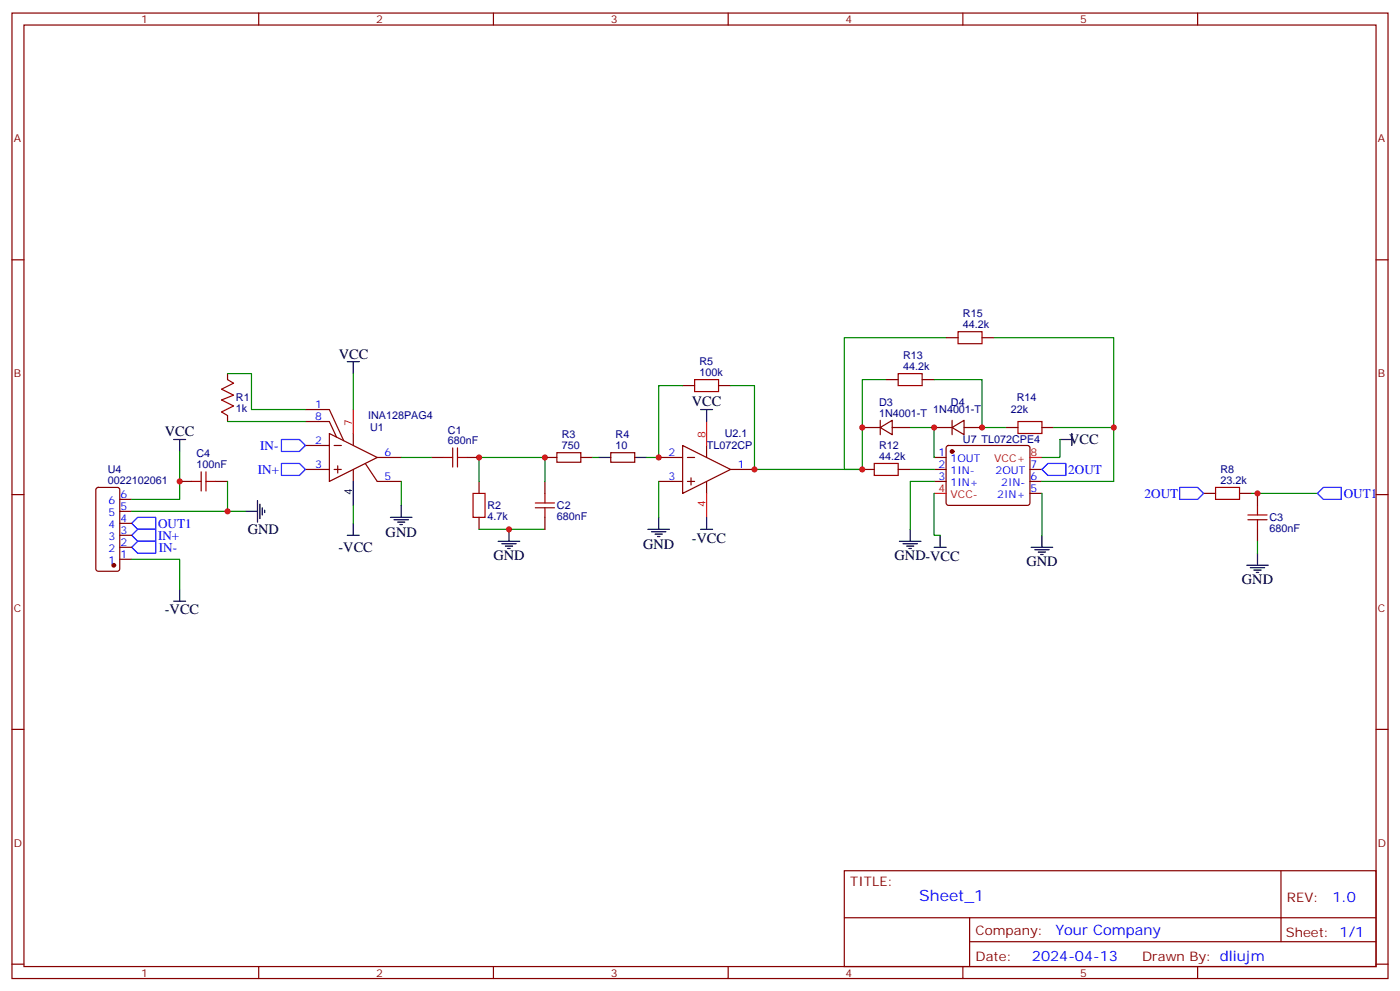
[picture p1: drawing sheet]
<svg xmlns="http://www.w3.org/2000/svg" width="412mm" height="292mm" viewBox="0 0 412 292" stroke-linecap="round" stroke-linejoin="round" font-family="sans-serif">
<g fill="none" stroke="#870000" stroke-width=".35">
<path d="M3.5 3.8h405.4v284.4h-405.4zM7.1 7.4h398.2v277.3h-398.2zM76.2 3.8v3.6M145.3 3.8v3.6M214.5 3.8v3.6M283.6 3.8v3.6M352.8 3.8v3.6M3.5 76.5h3.6M405.3 76.5h3.6M278.7 99.4h3.5M289.3 99.4h3.5M67 110v1.8"/>
<path d="M201.1 113.6h3.5M211.7 113.6h3.5M261.1 111.8h3.5M271.6 111.8h3.6M67 122.4v1.7M90 131.2h7M90 138.3h7M90 124.1h7l2.1 4.6M90 120.6h7l4.2 9.2M97 127.7l14.1 7-14.1 7.1zM98.4 131.2h2.1M98.4 138.3h2.1"/>
<path d="M99.5 137.2v2.1M104.1 127.7v3.5M104.1 138.3v3.5M107.6 136.5l3.5 5.3h7.1M111.1 134.7h7.1M127 134.7h3.5M137.6 134.7h3.5M160.5 134.7h3.5M171.1 134.7h3.5M179.9 133.3h7.1v2.8h-7.1zM194 134.7h7.1M201.1 131.2l14.1 7.1-14.1 7z"/>
<path d="M202.5 134.7h2.1M208.1 131.2v3.5M215.2 138.3h7M254 138.3h3.5M254 125.9h5.3M259.3 125.9l3.5-2.1v4.2zM259.3 123.8v4.2M262.8 125.9h5.3M264.6 138.3h3.5M275.2 138.3h3.5M275.2 134.7h3.5M275.2 125.9h5.3"/>
<path d="M278.9 131.4l.5-.2h23.3l.5 .2 .2 .5-.1 16.5-.6 .4h-23.6l-.4-.7v-16.2zM280.5 125.9l3.5-2.1v4.2zM280.5 123.8v4.2M284 125.9h5.3M296.3 125.9h3.6M303.4 138.3h3.5M306.9 125.9h3.5M3.5 145.7h3.6M28.5 143.8l.4-.3h5.7l.6 .5 .1 23.5-.5 .7h-5.9l-.6-.4-.1-23.5zM35.3 157.7h3.5M35.3 154.1h3.5M35.3 150.6h3.5"/>
<path d="M35.3 147.1h3.5M52.9 141.8h3.5M63.5 141.8h3.5M141.1 141.8v3.5M141.1 152.4v3.5M160.5 141.8v3.5M160.5 152.4v3.5M194 141.8h7.1M202.5 141.8h2.1M203.6 140.7v2.1M208.1 141.8v3.5M275.2 141.8h3.5"/>
<path d="M303.4 141.8h3.5M303.4 145.3h3.5M354.5 145.3h3.6M365.1 145.3h3.6M370.4 145.3v3.5M370.4 155.9v3.5M405.3 145.7h3.6M35.3 164.7h3.5M35.3 161.2h3.5M3.5 214.8h3.6M405.3 214.8h3.6M248.7 256.4h156.6v28.3h-156.6z"/>
<path d="M377.3 256.5v20.8M248.7 270.3h156.5M285.6 277.3h119.6M285.6 270.3v14.1M3.5 284h3.6M76.2 284.7v3.5M145.3 284.7v3.5M214.5 284.7v3.5M283.6 284.7v3.5M352.8 284.7v3.5M405.3 284h3.6"/>
</g>
<g fill="none" stroke="#000" stroke-width=".35">
<path d="M102.3 106.5h3.5M104.1 106.5v3.5M51.2 129.4h3.5M52.9 129.4v3.6M176.4 134.7h3.5M187 134.7h3.5M206.4 120.6h3.5M208.1 120.6v3.5M312.2 129.4h3.5M315.7 127.7v3.5M72.3 150.6h3.5M75.8 147.4v6.4"/>
<path d="M76.6 148.5v4.2M77.3 149.5v2.2M78 150.2v.8M102.3 157.7h3.5M104.1 141.8v7M104.1 154.1v3.6M115 152.4h6.4M116.1 153.1h4.2M117.1 153.8h2.1M117.8 154.5h.7M118.2 148.8v3.6M146.8 159.4h6.3"/>
<path d="M149.9 155.9v3.5M190.9 155.9h6.3M191.9 156.6h4.2M193 157.3h2.1M193.7 158h.7M194 152.4v3.5M206.4 155.9h3.5M208.1 152.4v3.5M264.9 159.4h6.4M268.1 155.9v3.5M276.9 157.7v3.5M306.9 157.7v3.5"/>
<path d="M51.2 177.1h3.5M52.9 173.5v3.6M147.8 160.1h4.2M148.9 160.8h2.1M149.6 161.5h.7M266 160.1h4.2M267.1 160.8h2.1M267.8 161.5h.7M275.2 161.2h3.5M303.7 161.2h6.4M304.8 161.9h4.2M305.9 162.6h2.1"/>
<path d="M306.6 163.3h.7M367.2 166.5h6.4M368.3 167.2h4.2M369.4 167.9h2.1M370.1 168.6h.7M370.4 162.9v3.6"/>
</g>
<path d="M104.1 120.6v7.1M208.1 124.1v7.1M303.4 134.7h3.5M208.1 145.3v7.1M275.2 145.3h3.5" fill="none" stroke="#f00" stroke-width=".35"/>
<g fill="none" stroke="#a10000" stroke-width=".35">
<path d="M282.2 97.7h7.1v3.5h-7.1zM67 111.8l1.8 1.1-3.5 1.7 3.5 1.8-3.5 1.4 3.5 1.8-3.5 1.7 1.7 1.1M204.6 111.8h7.1v3.5h-7.1zM264.6 110h7v3.6h-7zM59.3 139v5.6M60.7 139v5.6M130.5 134.7h2.8M133.3 131.9v5.6M134.8 134.7h2.8M134.8 131.9v5.6M164 133.3h7.1v2.8h-7.1zM257.5 136.5h7.1v3.5h-7.1z"/>
<path d="M299.9 124.1h7v3.6h-7zM56.4 141.8h2.9M60.7 141.8h2.8M139.3 145.3h3.6v7.1h-3.6zM157.7 148.1h5.6M157.7 149.5h5.6M160.5 145.3v2.8M160.5 149.5v2.9M358.1 143.5h7v3.6h-7zM367.6 153.1h5.6M367.6 151.7h5.6M370.4 148.8v2.9"/>
<path d="M370.4 153.1v2.8"/>
</g>
<g fill="none" stroke="#008700" stroke-width=".35">
<path d="M278.7 99.4h-30v38.9h5.3v-26.5h7.1M292.8 99.4h35.3v42.4h-21.2M67 110h7.1v10.6h15.9M104.1 110v10.6M201.1 113.6h-7.1v21.1h-3.5M215.2 113.6h7v24.7h31.8M275.2 111.8h14.1v14.1h7M52.9 133v14.1h-14.1M67 124.1h23M118.2 134.7h8.8M174.6 134.7h1.8M268.1 125.9h7.1v8.8"/>
<path d="M268.1 138.3h7.1M310.4 125.9h17.7M312.2 129.4v5.3h-5.3M38.8 150.6h33.5M67 141.8v8.8M104.1 148.8v5.3M118.2 141.8v7M141.1 141.8v-7.1h19.4v7.1M141.1 155.9h19.4M194 141.8v10.6M275.2 141.8h-7.1v14.1M275.2 145.3v12.4h1.7"/>
<path d="M306.9 145.3v12.4M368.7 145.3h19.4M370.4 159.4v3.5M38.8 164.7h14.1v8.8"/>
</g>
<path d="M82.9 129.4h5.3l1.8 1.8-1.8 1.8h-5.3zM82.9 136.5h5.3l1.8 1.8-1.8 1.7h-5.3zM306.9 138.3l1.8-1.8h5.3v3.5h-5.3zM38.8 157.7l1.8-1.8h5.3v3.5h-5.3zM38.8 154.1l1.8-1.7h5.3v3.5h-5.3zM347.5 143.5h5.3l1.7 1.8-1.7 1.8h-5.3zM388.1 145.3l1.7-1.8h5.3v3.6h-5.3zM38.8 161.2l1.8-1.8h5.3v3.5h-5.3z" fill="none" stroke="#00f" stroke-width=".35"/>
<g fill="#870000" stroke="#870000" stroke-width=".35">
<circle cx="33.5" cy="166.5" r=".53"/>
<circle cx="280.5" cy="133" r=".53"/>
</g>
<g fill="#c00">
<circle cx="149.9" cy="155.9" r=".88"/>
<circle cx="160.5" cy="134.7" r=".88"/>
<circle cx="194" cy="134.7" r=".88"/>
<circle cx="141.1" cy="134.7" r=".88"/>
<circle cx="370.4" cy="145.3" r=".88"/>
<circle cx="52.9" cy="141.8" r=".88"/>
<circle cx="67" cy="150.6" r=".88"/>
<circle cx="254" cy="125.9" r=".88"/>
<circle cx="275.2" cy="125.9" r=".88"/>
<circle cx="289.3" cy="125.9" r=".88"/>
<circle cx="254" cy="138.3" r=".88"/>
<circle cx="328.1" cy="125.9" r=".88"/>
<circle cx="222.3" cy="138.3" r=".88"/>
</g>
<text font-size="4.6" fill="#00f" x="270.8" y="265.5">Sheet_1</text>
<g font-size="4.2">
<text x="99.8" y="105.8">VCC</text>
<text x="203.8" y="119.5">VCC</text>
<text x="48.6" y="128.3">VCC</text>
<text x="314.9" y="130.9">VCC</text>
<text x="73" y="157.3">GND</text>
<text x="113.6" y="158">GND</text>
<text x="189.4" y="161.5">GND</text>
<text x="203.8" y="159.8">-VCC</text>
<text x="99.7" y="162.6">-VCC</text>
<text x="145.3" y="165.1">GND</text>
<text x="263.5" y="165.1">GND-VCC</text>
<text x="302.3" y="166.8">GND</text>
<text x="365.8" y="172.1">GND</text>
<text x="48.6" y="181">-VCC</text>
</g>
<g font-size="4.2" fill="#00f">
<text x="392.5" y="265.7">1.0</text>
<text x="310.9" y="275.3">Your Company</text>
<text x="304" y="283.1">2024-04-13</text>
</g>
<g font-size="3.9" fill="#00f">
<text x="76.6" y="132.5">IN-</text>
<text x="75.9" y="139.5">IN+</text>
<text x="314.7" y="139.6">2OUT</text>
<text x="337.2" y="146.6">2OUT</text>
<text x="395.8" y="146.6">OUT1</text>
<text x="46.6" y="155.4">OUT1</text>
<text x="46.6" y="159">IN+</text>
<text x="46.8" y="162.4">IN-</text>
</g>
<g font-size="3.9" fill="#800">
<text x="250.5" y="261">TITLE:</text>
<text x="379.1" y="265.7">REV:</text>
<text x="287.4" y="275.2">Company:</text>
<text x="378.7" y="275.8">Sheet: 1/1</text>
<text x="287.4" y="282.9">Date:</text>
<text x="336.4" y="283">Drawn By: dliujm</text>
</g>
<g font-size="3.2" fill="#800">
<text x="41.6" y="6.8">1</text>
<text x="110.8" y="6.8">2</text>
<text x="179.9" y="6.8">3</text>
<text x="249.1" y="6.8">4</text>
<text x="318.2" y="6.8">5</text>
<text x="4.1" y="41.9">A</text>
<text x="405.9" y="41.9">A</text>
<text x="4.1" y="111.1">B</text>
<text x="405.9" y="111.1">B</text>
<text x="4.1" y="180.2">C</text>
<text x="405.9" y="180.2">C</text>
<text x="4.1" y="249.4">D</text>
<text x="405.9" y="249.4">D</text>
<text x="41.6" y="287.7">1</text>
<text x="110.8" y="287.7">2</text>
<text x="179.9" y="287.7">3</text>
<text x="249.1" y="287.7">4</text>
<text x="318.2" y="287.7">5</text>
</g>
<g font-size="3.2" fill="#000080">
<text x="283.6" y="93.5">R15</text>
<text x="283.6" y="96.6">44.2k</text>
<text x="206" y="107.6">R5</text>
<text x="266" y="105.8">R13</text>
<text x="206" y="110.7">100k</text>
<text x="266" y="109">44.2k</text>
<text x="69.5" y="118.2">R1</text>
<text x="258.9" y="119.5">D3</text>
<text x="280.1" y="119.6">D4</text>
<text x="299.5" y="118.2">R14</text>
<text x="69.5" y="121.4">1k</text>
<text x="108.4" y="123.5">INA128PAG4</text>
<text x="258.9" y="122.7">1N4001-T</text>
<text x="274.9" y="121.8">1N4001-T</text>
<text x="297.7" y="121.8">22k</text>
<text x="109" y="127.1">U1</text>
<text x="131.9" y="130.8">680nF</text>
<text x="131.9" y="127.7">C1</text>
<text x="165.5" y="129.1">R3</text>
<text x="181.3" y="129.1">R4</text>
<text x="213.5" y="128.8">U2.1</text>
<text x="283.6" y="130.6">U7 TL072CPE4</text>
<text x="57.9" y="137.9">100nF</text>
<text x="57.9" y="134.7">C4</text>
<text x="165.5" y="132.3">750</text>
<text x="181.3" y="132.3">10</text>
<text x="208.2" y="132.3">TL072CP</text>
<text x="258.9" y="135.4">44.2k</text>
<text x="258.9" y="132.3">R12</text>
<text x="31.8" y="142.5">0022102061</text>
<text x="31.8" y="139.3">U4</text>
<text x="359.5" y="142.5">23.2k</text>
<text x="359.5" y="139.3">R8</text>
<text x="143.6" y="150">R2</text>
<text x="164" y="150">C2</text>
<text x="143.6" y="153.1">4.7k</text>
<text x="164" y="153.1">680nF</text>
<text x="373.9" y="153.5">C3</text>
<text x="373.9" y="156.7">680nF</text>
</g>
<g font-size="3.2" fill="#00f">
<text x="92.9" y="120.3">1</text>
<text x="92.9" y="123.8">8</text>
<text x="92.9" y="130.8">2</text>
<text x="92.9" y="137.9">3</text>
<text x="113.2" y="134.4">6</text>
<text x="196.9" y="134.4">2</text>
<text x="217.3" y="137.9">1</text>
<text x="276.5" y="134.4">1</text>
<text x="276.5" y="137.9">2</text>
<text x="280" y="136.1">1OUT</text>
<text x="303.6" y="137.9">7</text>
<text x="113.2" y="141.4">5</text>
<text x="196.9" y="141.4">3</text>
<text x="276.5" y="141.4">3</text>
<text x="280" y="139.7">1IN-</text>
<text x="280" y="143.2">1IN+</text>
<text x="293.3" y="139.7">2OUT</text>
<text x="294.9" y="143.2">2IN-</text>
<text x="303.6" y="141.4">6</text>
<text x="32" y="148.5">6</text>
<text x="35.5" y="146.7">6</text>
<text x="293.8" y="146.7">2IN+</text>
<text x="303.6" y="145">5</text>
<text x="32" y="155.5">4</text>
<text x="32" y="152">5</text>
<text x="35.5" y="153.8">4</text>
<text x="35.5" y="150.2">5</text>
<text x="32" y="159.1">3</text>
<text x="35.5" y="160.8">2</text>
<text x="35.5" y="157.3">3</text>
<text x="32" y="166.1">1</text>
<text x="32" y="162.6">2</text>
<text x="35.5" y="164.4">1</text>
</g>
<g font-size="3.2" fill="#f00">
<text x="103.7" y="125.6" transform="rotate(-90 103.7 125.6)">7</text>
<text x="207.8" y="129.1" transform="rotate(-90 207.8 129.1)">8</text>
<text x="292.9" y="136.1">VCC+</text>
<text x="303.6" y="134.4">8</text>
<text x="207.8" y="149.4" transform="rotate(-90 207.8 149.4)">4</text>
<text x="276.5" y="145">4</text>
<text x="280" y="146.7">VCC-</text>
</g>
<text font-size="3.2" x="103.7" y="145.9" transform="rotate(-90 103.7 145.9)">4</text>
</svg>
